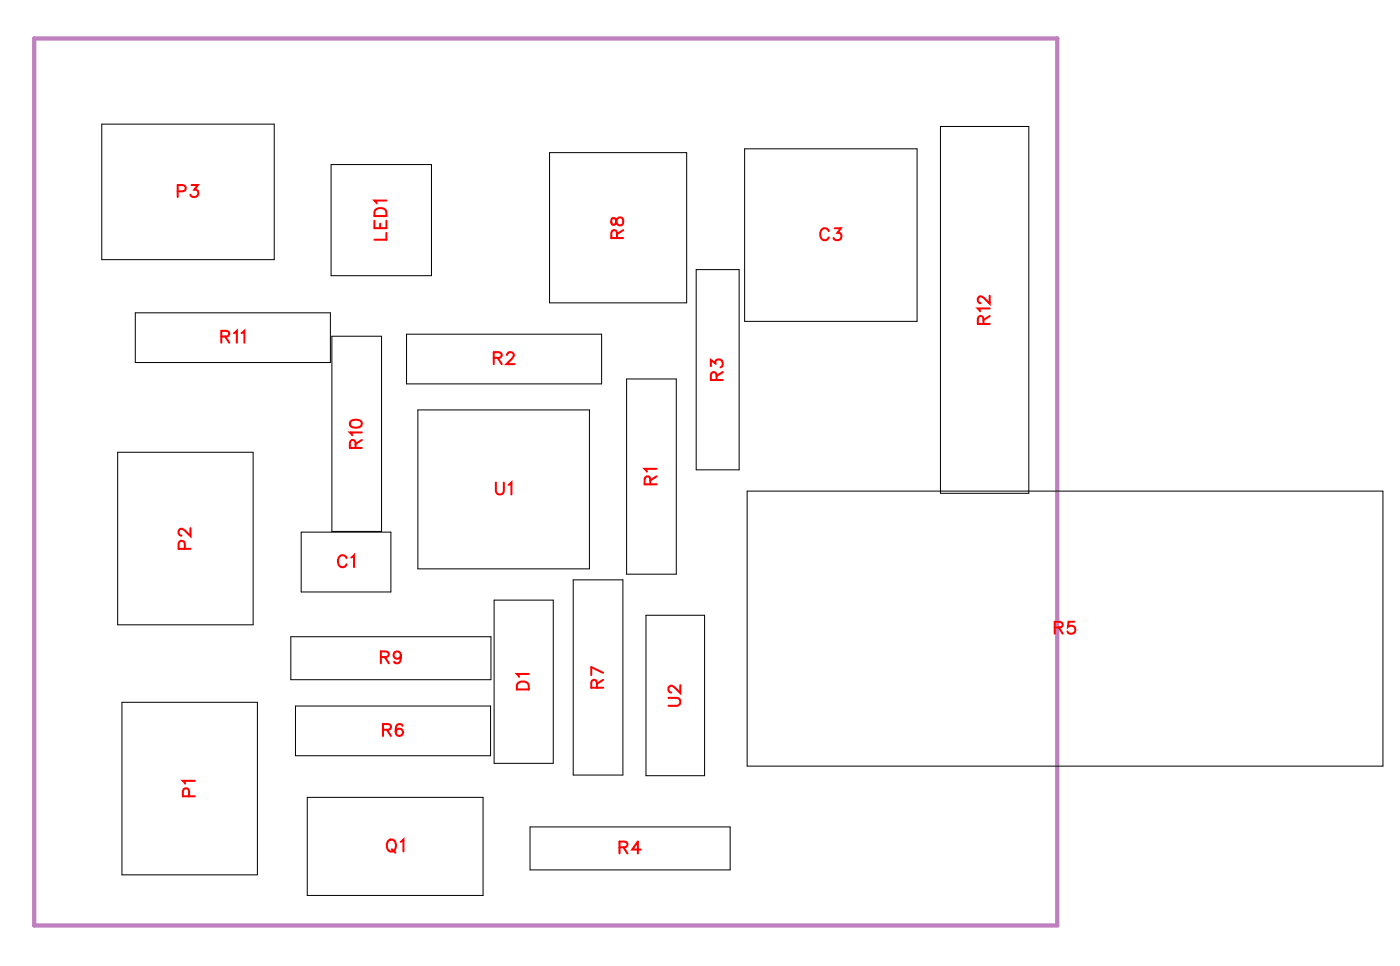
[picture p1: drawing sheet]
<svg xmlns="http://www.w3.org/2000/svg" width="83mm" height="57mm" viewBox="0 0 83 57" stroke-linecap="round" stroke-linejoin="round" font-family="sans-serif">
<path d="M2 2.3h60.9v52.7h-60.9z" fill="none" stroke="#bf80bf" stroke-width=".25"/>
<g fill="none" stroke="#000" stroke-width=".06">
<path d="M6.1 7.4h10.2v8h-10.2zM8 18.6h11.6v2.9h-11.6zM19.7 9.8h6v6.6h-6zM19.7 20h3v11.6h-3zM24.2 19.9h11.6v2.9h-11.6zM32.7 9.1h8.1v8.9h-8.1zM41.4 16h2.6v11.9h-2.6zM44.3 8.8h10.2v10.3h-10.2zM55.9 7.5h5.3v21.8h-5.3zM7 26.9h8.1v10.2h-8.1zM17.3 37.8h11.9v2.6h-11.9zM17.9 31.6h5.3v3.6h-5.3z"/>
<path d="M24.8 24.4h10.2v9.4h-10.2zM29.4 35.7h3.5v9.7h-3.5zM34.1 34.5h2.9v11.6h-2.9zM37.3 22.5h2.9v11.6h-2.9zM38.4 36.6h3.5v9.5h-3.5zM44.4 29.2h37.8v16.3h-37.8zM7.3 41.7h8v10.3h-8zM17.6 42h11.6v2.9h-11.6zM18.3 47.4h10.4v5.8h-10.4zM31.5 49.1h11.9v2.6h-11.9z"/>
</g>
<g fill="none" stroke="#f00" stroke-width=".12">
<path d="M10.6 11.4l.4-.1v-.2l-.4-.1v.7M11.4 11h.4l-.2 .3a.24 .24 0 0 1 .1 .4 .24 .24 0 0 1-.4-.1M13.2 20h.4v-.2l-.1-.1h-.3v.7M13.4 20l.2 .4M13.9 19.8l.2-.1v.7M14.4 19.8l.1-.1v.7M22.3 13.1v.5h.7v-.5M22.4 12.4h.1h.4l.1 .4h-.7zM22.6 13.3v.3M23 11.9h-.7l.1 .2M23 13.8v.4h-.7M36.4 13v.3l.1 .1 .3-.5a.24 .24 0 0 1 .3 .3 .24 .24 0 0 1-.3 .2l-.1-.1-.1-.3z"/>
<path d="M36.7 14.1v-.4h-.2l-.2 .1v.3h.8M37.1 13.7l-.4 .2M49.3 13.7a.26 .26 0 0 0-.3-.1 .26 .26 0 0 0-.2 .2v.2a.26 .26 0 0 0 .2 .3 .26 .26 0 0 0 .3-.2M49.6 13.6h.4l-.2 .2a.24 .24 0 0 1 .2 .4 .24 .24 0 0 1-.4-.1M58.5 19.3l-.1-.5h-.1l-.2 .2v.3h.8M58.9 18.3h-.8l.2 .2M58.9 17.6v.4l-.4-.3-.2-.1-.2 .1v.2l.2 .1M58.9 18.8l-.4 .2M11 32.6v-.4h-.3l-.1 .4h.7M11.3 31.4v.5l-.3-.4-.2-.1-.2 .2v.1l.2 .1M20.6 33.2a.26 .26 0 0 0-.3-.2 .26 .26 0 0 0-.2 .3v.1a.26 .26 0 0 0 .2 .3 .26 .26 0 0 0 .3-.2M20.8 25l.3-.1a.3 .3 0 0 1 .4 .3 .38 .38 0 0 1-.4 .2 .38 .38 0 0 1-.3-.3z"/>
<path d="M20.9 33.1l.2-.1v.7M21.1 26.6v-.4l-.2-.1-.1 .2v.3h.7M21.5 25.7h-.7l.1 .2M21.5 26.1l-.4 .3M22.6 39h.5v-.2l-.2-.1h-.3v.7M22.9 39l.2 .4M23.8 38.9a.22 .22 0 0 1-.3 .2 .22 .22 0 0 1 0-.3 .22 .22 0 0 1 .3 0v.1a.34 .34 0 0 1-.2 .5l-.2-.1M29.4 21.3l.4-.1v-.1l-.1-.2h-.3v.7M29.5 28.7v.5l.2 .2 .2-.1 .1-.6M29.6 21.3l.2 .3M30.1 21.1l.2-.2h.1l.2 .2-.1 .2-.4 .3h.5M30.2 28.8l.2-.1v.7"/>
<path d="M35.9 40l-.7-.4v.5M38.7 28.8l-.1-.4-.1-.1-.2 .2v.3h.7M39 27.9h-.7l.2 .1M39 28.3l-.3 .2M42.3 21.8v-.4l.2 .2a.24 .24 0 0 1 .4-.2 .24 .24 0 0 1-.1 .4M42.6 22.6v-.4l-.2-.1-.1 .2v.3h.7M43 22.1l-.4 .2M62.7 37.3h.4l.1-.2-.2-.1h-.3v.7M63 37.3l.2 .4M63.9 37h-.4v.3a.25 .25 0 0 1 .4-.1 .25 .25 0 0 1-.1 .4 .25 .25 0 0 1-.3-.1M11.2 47.3v-.4h-.3v.4h.7M11.6 46.4h-.7l.1 .2"/>
<path d="M22.8 43.4l.4-.1v-.1l-.1-.2h-.3v.7M23 43.4l.2 .3M23.1 50v-.1a.33 .33 0 0 1 .5 .3 .33 .33 0 0 1-.5 .4l-.1-.3zM23.3 50.5l.2 .2M23.8 50l.2-.1v.7M23.9 43.1a.35 .35 0 0 0-.4 .2 .35 .35 0 0 0 .2 .4 .22 .22 0 0 0 .3-.2 .22 .22 0 0 0-.2-.2 .22 .22 0 0 0-.3 .2M30.8 40.6l.2-.1 .3 .1 .1 .4h-.7zM31.4 40.1h-.7l.2 .1M35.5 40.9v-.4l-.2-.1-.1 .2v.3h.7M35.9 40.4l-.4 .2M36.8 50.4l.4-.1 .1-.2-.2-.1h-.3v.7M37.1 50.4l.2 .3"/>
<path d="M38.1 50.5h-.5l.3-.5v.7M39.7 41.5h.6l.2 .2-.1 .2h-.7M40.5 40.7v.5l-.4-.3-.2-.1-.2 .1v.1l.2 .2"/>
</g>
<g font-size="1.2" fill="#fff">
<text x="10.5" y="12">P3</text>
<text x="23.3" y="14.3" transform="rotate(-90 23.3 14.3)">LED1</text>
<text x="37.4" y="14.2" transform="rotate(-90 37.4 14.2)">R8</text>
<text x="48.7" y="14.6">C3</text>
<text x="13.1" y="20.7">R11</text>
<text x="29.3" y="21.9">R2</text>
<text x="43.3" y="22.6" transform="rotate(-90 43.3 22.6)">R3</text>
<text x="59.2" y="19.3" transform="rotate(-90 59.2 19.3)">R12</text>
<text x="21.8" y="26.7" transform="rotate(-90 21.8 26.7)">R10</text>
<text x="29.4" y="29.7">U1</text>
<text x="39.3" y="28.8" transform="rotate(-90 39.3 28.8)">R1</text>
<text x="11.6" y="32.7" transform="rotate(-90 11.6 32.7)">P2</text>
<text x="20" y="34">C1</text>
<text x="22.6" y="39.7">R9</text>
<text x="31.7" y="41" transform="rotate(-90 31.7 41)">D1</text>
<text x="36.2" y="40.9" transform="rotate(-90 36.2 40.9)">R7</text>
<text x="62.7" y="38">R5</text>
<text x="11.9" y="47.4" transform="rotate(-90 11.9 47.4)">P1</text>
<text x="22.7" y="44">R6</text>
<text x="40.8" y="42" transform="rotate(-90 40.8 42)">U2</text>
<text x="22.9" y="50.9">Q1</text>
<text x="36.8" y="51">R4</text>
</g>
</svg>
